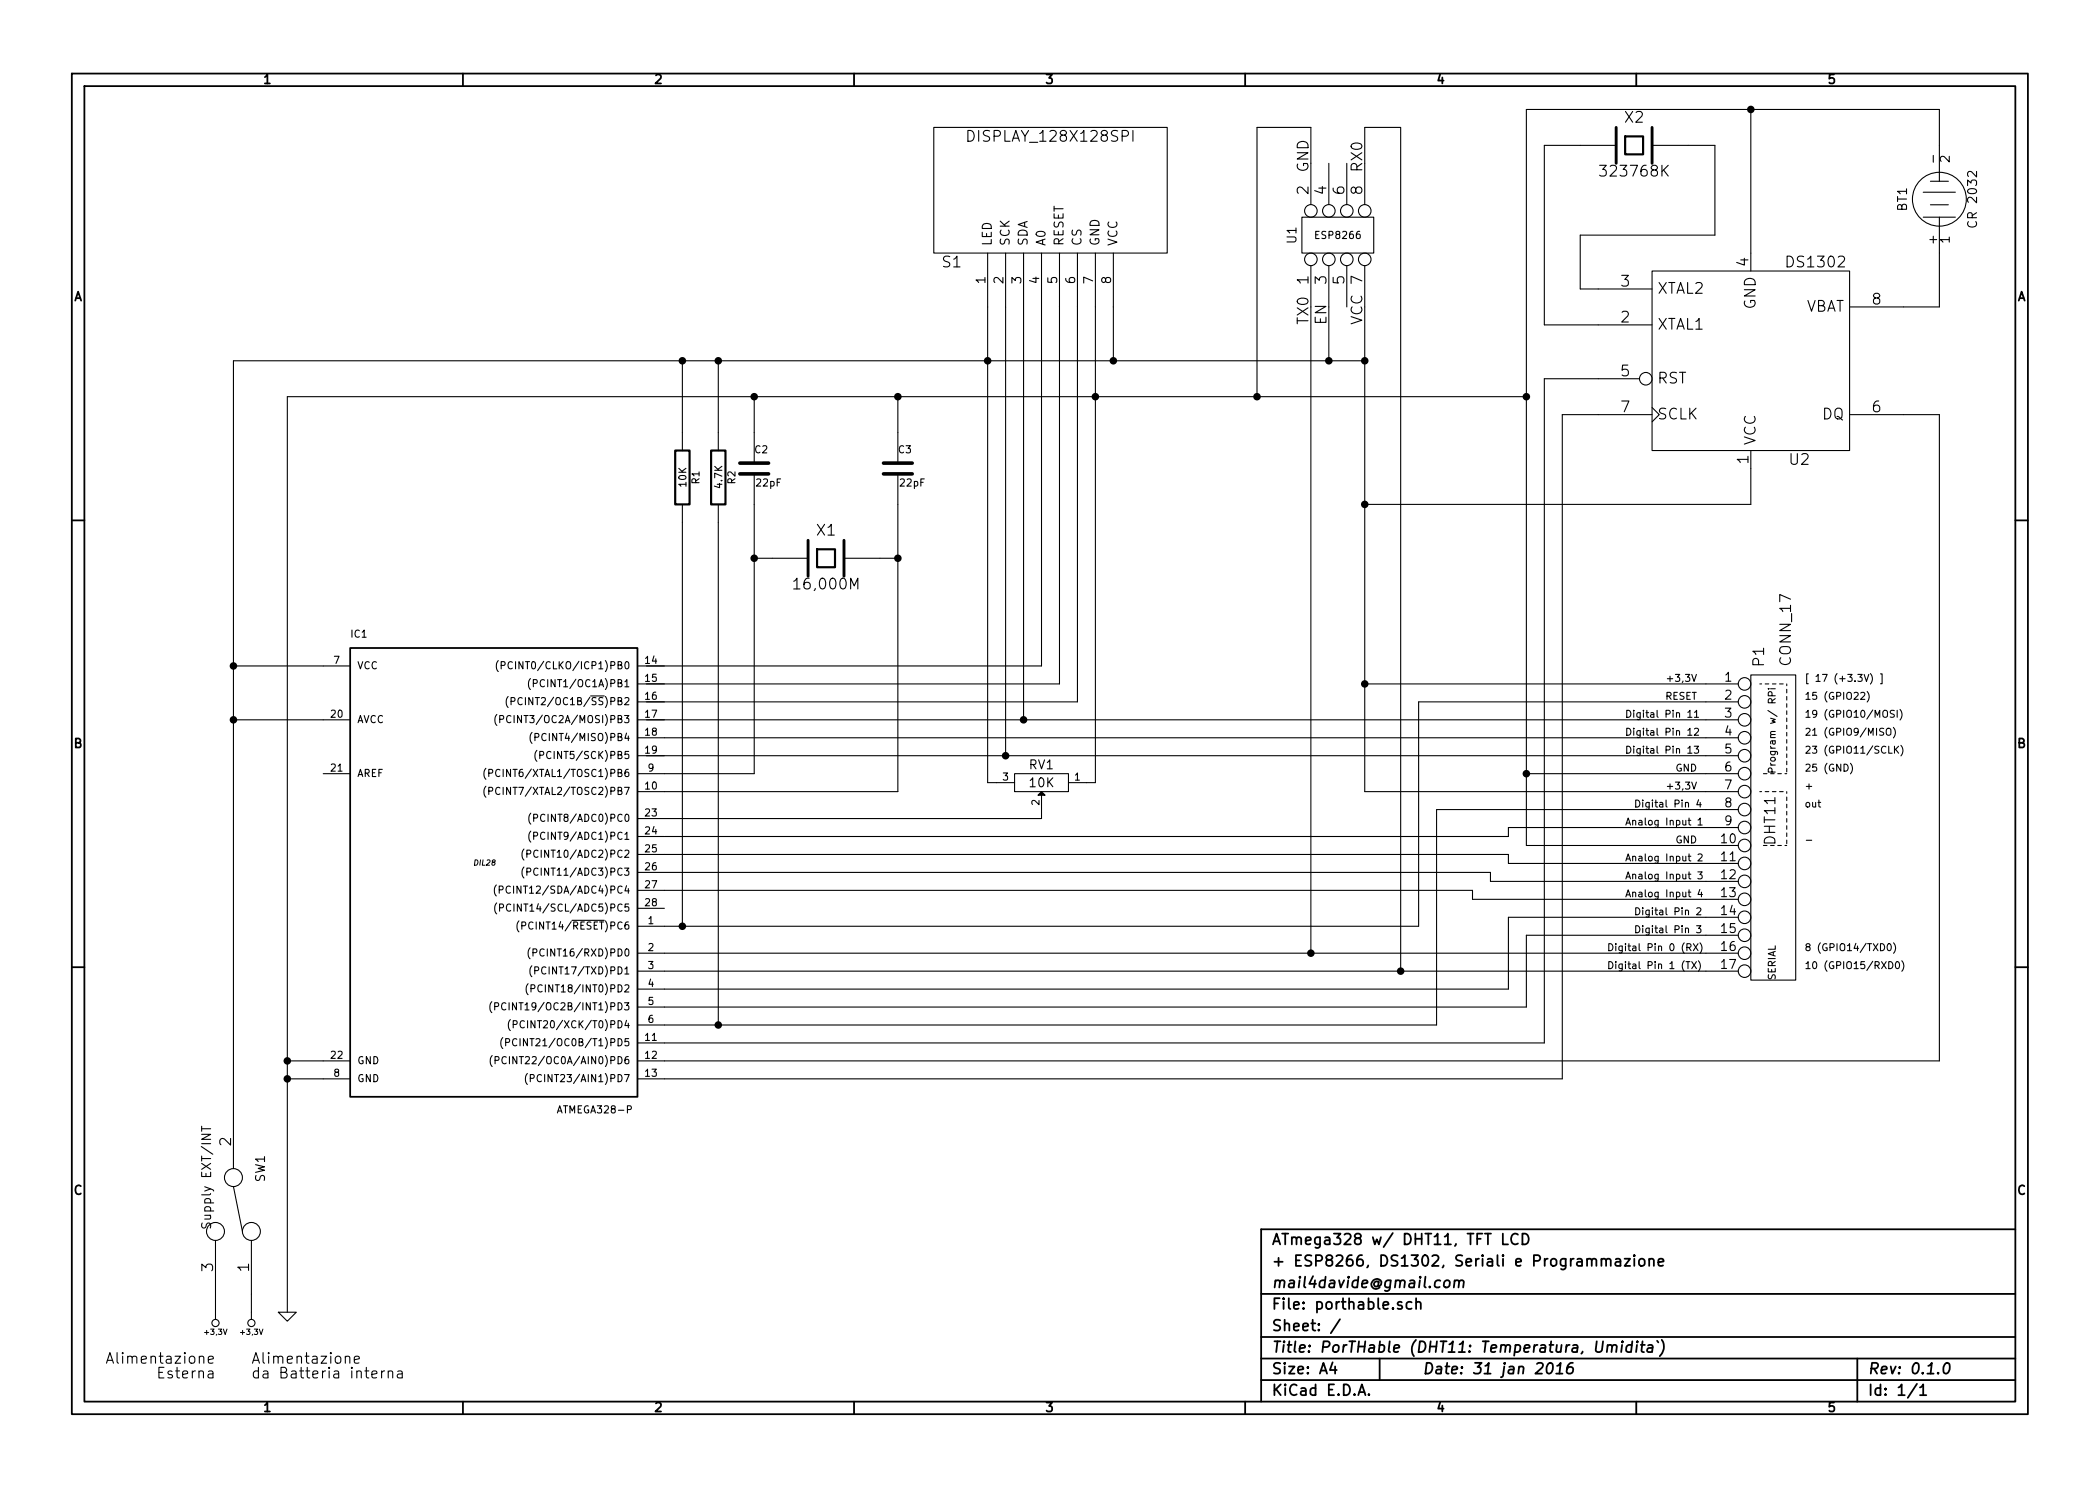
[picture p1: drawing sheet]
EESchema Schematic File Version 2
LIBS:power
LIBS:device
LIBS:transistors
LIBS:conn
LIBS:linear
LIBS:regul
LIBS:74xx
LIBS:cmos4000
LIBS:adc-dac
LIBS:memory
LIBS:xilinx
LIBS:special
LIBS:microcontrollers
LIBS:dsp
LIBS:microchip
LIBS:analog_switches
LIBS:motorola
LIBS:texas
LIBS:intel
LIBS:audio
LIBS:interface
LIBS:digital-audio
LIBS:philips
LIBS:display
LIBS:cypress
LIBS:siliconi
LIBS:opto
LIBS:atmel
LIBS:contrib
LIBS:valves
LIBS:arduino
LIBS:Conn-raspberry
LIBS:porthable-cache
EELAYER 27 0
EELAYER END
$Descr A4 11693 8268
encoding utf-8
Sheet 1 1
Title "PorTHable (DHT11: Temperatura, Umidita`)"
Date "31 jan 2016"
Rev "0.1.0"
Comp "mail4davide@gmail.com"
Comment1 "+ ESP8266, DS1302, Seriali e Programmazione"
Comment2 "ATmega328 w/ DHT11, TFT LCD"
Comment3 ""
Comment4 ""
$EndDescr
$Comp
L DISPLAY_128X128SPI S1
U 1 1
P 5500 1700
F 0 "S1" H 5300 1450 60  0000 C CNN
F 1 "DISPLAY_128X128SPI" H 5850 750 60  0000 C CNN
F 2 "~" H 6250 1100 60  0000 C CNN
F 3 "~" H 6250 1100 60  0000 C CNN
	1    5500 1700
	1    0    0    1   
$EndComp
$Comp
L CONN_4X2 U1
U 1 1
P 7450 1300
F 0 "U1" H 7450 1550 50  0000 C CNN
F 1 "ESP8266" V 7450 1300 40  0000 C CNN
F 2 "" H 7450 1300 60  0000 C CNN
F 3 "" H 7450 1300 60  0000 C CNN
	1    7450 1300
	0    -1   -1   0   
$EndComp
Text Notes 7300 1800 1    60   ~ 0
TX0
Text Notes 7600 950  1    60   ~ 0
RX0
Text Notes 7300 950  1    60   ~ 0
GND
Text Notes 7400 1800 1    60   ~ 0
EN
Text Notes 7600 1800 1    60   ~ 0
VCC
$Comp
L ATMEGA328-P IC1
U 1 1
P 2700 4800
F 0 "IC1" H 1950 6050 40  0000 L BNN
F 1 "ATMEGA328-P" H 3100 3400 40  0000 L BNN
F 2 "DIL28" H 2700 4800 30  0000 C CIN
F 3 "" H 2700 4800 60  0000 C CNN
	1    2700 4800
	1    0    0    -1  
$EndComp
Wire Wire Line
	1300 3700 1800 3700
Wire Wire Line
	1300 4000 1800 4000
Wire Wire Line
	1600 2200 1600 7300
Wire Wire Line
	1600 5900 1800 5900
Wire Wire Line
	1600 6000 1800 6000
Connection ~ 1600 5900
Wire Wire Line
	7600 900  7600 700 
Wire Wire Line
	7600 700  7800 700 
Wire Wire Line
	6000 1700 6000 3900
Wire Wire Line
	6000 3900 3600 3900
Wire Wire Line
	5900 1700 5900 3800
Wire Wire Line
	5900 3800 3600 3800
Wire Wire Line
	5800 1700 5800 3700
Wire Wire Line
	5800 3700 3600 3700
Wire Wire Line
	5700 1700 5700 4000
Wire Wire Line
	5600 1700 5600 4200
Wire Wire Line
	3700 5700 8000 5700
Wire Wire Line
	5500 1700 5500 4350
Wire Wire Line
	6200 2000 6200 1700
Connection ~ 5500 2000
Wire Wire Line
	7400 2000 7400 1700
Connection ~ 6200 2000
Wire Wire Line
	7600 1700 7600 4400
Connection ~ 7400 2000
Wire Wire Line
	1600 2200 8500 2200
Wire Wire Line
	6100 1700 6100 4350
Wire Wire Line
	7000 2200 7000 700 
Wire Wire Line
	7000 700  7300 700 
Wire Wire Line
	7300 700  7300 900 
Connection ~ 6100 2200
Connection ~ 7000 2200
$Comp
L +3,3V #PWR2
U 1 1
P 1400 7300
F 0 "#PWR2" H 1400 7260 30  0001 C CNN
F 1 "+3,3V" H 1400 7410 30  0000 C CNN
F 2 "" H 1400 7300 60  0000 C CNN
F 3 "" H 1400 7300 60  0000 C CNN
	1    1400 7300
	-1   0    0    1   
$EndComp
$Comp
L GND #PWR3
U 1 1
P 1600 7300
F 0 "#PWR3" H 1600 7300 30  0001 C CNN
F 1 "GND" H 1600 7230 30  0001 C CNN
F 2 "" H 1600 7300 60  0000 C CNN
F 3 "" H 1600 7300 60  0000 C CNN
	1    1600 7300
	1    0    0    -1  
$EndComp
Connection ~ 1600 6000
$Comp
L R R1
U 1 1
P 3800 2650
F 0 "R1" V 3880 2650 40  0000 C CNN
F 1 "10K" V 3807 2651 40  0000 C CNN
F 2 "~" V 3730 2650 30  0000 C CNN
F 3 "~" H 3800 2650 30  0000 C CNN
	1    3800 2650
	1    0    0    -1  
$EndComp
Wire Wire Line
	3800 2000 3800 2400
Connection ~ 3800 2000
Wire Wire Line
	3800 2900 3800 5150
Wire Wire Line
	3700 5150 7900 5150
$Comp
L C C2
U 1 1
P 4200 2600
F 0 "C2" H 4200 2700 40  0000 L CNN
F 1 "22pF" H 4206 2515 40  0000 L CNN
F 2 "~" H 4238 2450 30  0000 C CNN
F 3 "~" H 4200 2600 60  0000 C CNN
	1    4200 2600
	1    0    0    -1  
$EndComp
$Comp
L C C3
U 1 1
P 5000 2600
F 0 "C3" H 5000 2700 40  0000 L CNN
F 1 "22pF" H 5006 2515 40  0000 L CNN
F 2 "~" H 5038 2450 30  0000 C CNN
F 3 "~" H 5000 2600 60  0000 C CNN
	1    5000 2600
	1    0    0    -1  
$EndComp
$Comp
L CRYSTAL X1
U 1 1
P 4600 3100
F 0 "X1" H 4600 3250 60  0000 C CNN
F 1 "16,000M" H 4600 2950 60  0000 C CNN
F 2 "~" H 4600 3100 60  0000 C CNN
F 3 "~" H 4600 3100 60  0000 C CNN
	1    4600 3100
	1    0    0    -1  
$EndComp
Wire Wire Line
	4200 4300 3700 4300
Wire Wire Line
	4200 2800 4200 4300
Wire Wire Line
	5000 2800 5000 4400
Wire Wire Line
	4200 2400 4200 2200
Connection ~ 4200 2200
Wire Wire Line
	5000 2200 5000 2400
Connection ~ 5000 2200
Wire Wire Line
	5000 4400 3700 4400
$Comp
L R R2
U 1 1
P 4000 2650
F 0 "R2" V 4080 2650 40  0000 C CNN
F 1 "4.7K" V 4007 2651 40  0000 C CNN
F 2 "~" V 3930 2650 30  0000 C CNN
F 3 "~" H 4000 2650 30  0000 C CNN
	1    4000 2650
	1    0    0    -1  
$EndComp
Wire Wire Line
	3700 5400 9500 5400
Wire Wire Line
	3700 5300 9500 5300
Wire Wire Line
	4200 3100 4300 3100
Connection ~ 4200 3100
Wire Wire Line
	4900 3100 5000 3100
Connection ~ 5000 3100
Wire Wire Line
	3600 4000 9500 4000
Wire Wire Line
	3600 4200 9500 4200
Connection ~ 5700 4000
Wire Wire Line
	3700 4100 9500 4100
Connection ~ 5600 4200
Connection ~ 3800 5150
Text Notes 10050 3900 0    39   ~ 0
15 (GPIO22)
Text Notes 10050 4000 0    39   ~ 0
19 (GPIO10/MOSI)
Text Notes 10050 4100 0    39   ~ 0
21 (GPIO9/MISO)
Text Notes 10050 4200 0    39   ~ 0
23 (GPIO11/SCLK)
Text Notes 10050 4300 0    39   ~ 0
25 (GND)
$Comp
L SWITCH_INV SW1
U 1 1
P 1300 6700
F 0 "SW1" H 1100 6850 50  0000 C CNN
F 1 "Supply EXT/INT" H 1150 6550 50  0000 C CNN
F 2 "~" H 1300 6700 60  0000 C CNN
F 3 "~" H 1300 6700 60  0000 C CNN
	1    1300 6700
	0    1    1    0   
$EndComp
Wire Wire Line
	1400 7200 1400 7300
$Comp
L +3,3V #PWR1
U 1 1
P 1200 7300
F 0 "#PWR1" H 1200 7260 30  0001 C CNN
F 1 "+3,3V" H 1200 7410 30  0000 C CNN
F 2 "" H 1200 7300 60  0000 C CNN
F 3 "" H 1200 7300 60  0000 C CNN
	1    1200 7300
	-1   0    0    1   
$EndComp
Wire Wire Line
	1200 7300 1200 7200
Wire Wire Line
	1300 2000 1300 6200
Connection ~ 1300 4000
Connection ~ 1300 3700
Text Notes 1400 7600 0    59   ~ 0
Alimentazione\nda Batteria interna
Text Notes 1200 7600 2    59   ~ 0
Alimentazione\nEsterna
Wire Wire Line
	7900 3900 9500 3900
Wire Wire Line
	7900 5150 7900 3900
Text Notes 10050 3800 0    39   ~ 0
[ 17 (+3.3V) ]
$Comp
L DS1302 U2
U 1 1
P 9750 2000
F 0 "U2" H 10020 2550 60  0000 C CNN
F 1 "DS1302" H 10110 1450 60  0000 C CNN
F 2 "" H 9750 2000 60  0000 C CNN
F 3 "" H 9750 2000 60  0000 C CNN
	1    9750 2000
	1    0    0    1   
$EndComp
$Comp
L CRYSTAL X2
U 1 1
P 9100 800
F 0 "X2" H 9100 950 60  0000 C CNN
F 1 "323768K" H 9100 650 60  0000 C CNN
F 2 "~" H 9100 800 60  0000 C CNN
F 3 "~" H 9100 800 60  0000 C CNN
	1    9100 800 
	1    0    0    -1  
$EndComp
Wire Wire Line
	7300 1700 7300 5300
Wire Wire Line
	8600 2100 8600 5800
Wire Wire Line
	8600 5800 3700 5800
Wire Wire Line
	3700 6000 8700 6000
Wire Wire Line
	10800 5900 3700 5900
Wire Wire Line
	10800 2300 10800 5900
Wire Wire Line
	8900 2100 8600 2100
Wire Wire Line
	8900 2300 8700 2300
Wire Wire Line
	8700 2300 8700 6000
Wire Wire Line
	10600 2300 10800 2300
Wire Wire Line
	7600 2800 9750 2800
Wire Wire Line
	9750 2800 9750 2600
Wire Wire Line
	9750 1400 9750 600 
Wire Wire Line
	8500 600  10800 600 
Wire Wire Line
	8500 600  8500 4700
$Comp
L BATTERY BT1
U 1 1
P 10800 1100
F 0 "BT1" H 10800 1300 50  0000 C CNN
F 1 "CR 2032" H 10800 910 50  0000 C CNN
F 2 "~" H 10800 1100 60  0000 C CNN
F 3 "~" H 10800 1100 60  0000 C CNN
	1    10800 1100
	0    -1   -1   0   
$EndComp
Wire Wire Line
	10800 600  10800 800 
Connection ~ 9750 600 
Wire Wire Line
	10800 1400 10800 1700
Wire Wire Line
	10800 1700 10600 1700
Wire Wire Line
	9400 800  9550 800 
Wire Wire Line
	9550 800  9550 1300
Wire Wire Line
	9550 1300 8800 1300
Wire Wire Line
	8900 1600 8800 1600
Wire Wire Line
	8800 1600 8800 1300
Wire Wire Line
	8800 800  8600 800 
Wire Wire Line
	8600 800  8600 1800
Wire Wire Line
	8600 1800 8900 1800
$Comp
L POT RV1
U 1 1
P 5800 4350
F 0 "RV1" H 5800 4250 50  0000 C CNN
F 1 "10K" H 5800 4350 50  0000 C CNN
F 2 "~" H 5800 4350 60  0000 C CNN
F 3 "~" H 5800 4350 60  0000 C CNN
	1    5800 4350
	-1   0    0    1   
$EndComp
Wire Wire Line
	4000 2000 4000 2400
Connection ~ 4000 2000
Wire Wire Line
	4000 2900 4000 5700
Connection ~ 4000 5700
Connection ~ 7300 5300
Wire Wire Line
	7800 700  7800 5400
Connection ~ 7800 5400
$Comp
L CONN_17 P1
U 1 1
P 9850 4600
F 0 "P1" V 9800 5550 60  0000 C CNN
F 1 "CONN_17" V 9950 5700 60  0000 C CNN
F 2 "" H 9850 4600 60  0000 C CNN
F 3 "" H 9850 4600 60  0000 C CNN
	1    9850 4600
	1    0    0    -1  
$EndComp
Text Notes 9900 5450 1    39   ~ 0
SERIAL
Text Notes 9900 4300 1    39   ~ 0
Program w/ RPi
Wire Wire Line
	8500 4300 9500 4300
Connection ~ 8500 2200
Wire Wire Line
	7600 3800 9500 3800
Wire Notes Line
	9800 3800 9950 3800
Wire Notes Line
	9950 3800 9950 4300
Wire Notes Line
	9950 4300 9800 4300
Wire Wire Line
	7600 4400 9500 4400
Wire Wire Line
	8500 4700 9500 4700
Connection ~ 8500 4300
Wire Wire Line
	8000 4500 9500 4500
Wire Wire Line
	8000 5700 8000 4500
Wire Wire Line
	1300 2000 7600 2000
Connection ~ 7600 2000
Connection ~ 7600 3800
Connection ~ 7600 2800
Wire Notes Line
	9800 4400 9950 4400
Wire Notes Line
	9950 4400 9950 4700
Wire Notes Line
	9950 4700 9800 4700
Text Notes 9900 4700 1    59   ~ 0
DHT11
Text Notes 10050 4400 0    39   ~ 0
+
Text Notes 10050 4500 0    39   ~ 0
out
Text Notes 10050 4700 0    39   ~ 0
-
Wire Wire Line
	3700 5600 8500 5600
Wire Wire Line
	8500 5600 8500 5200
Wire Wire Line
	8500 5200 9500 5200
Wire Wire Line
	3700 5500 8400 5500
Wire Wire Line
	8400 5500 8400 5100
Wire Wire Line
	8400 5100 9500 5100
Wire Wire Line
	8400 4800 9500 4800
Wire Wire Line
	8300 4900 9500 4900
Wire Wire Line
	8200 5000 9500 5000
Wire Wire Line
	8200 5000 8200 4950
Wire Wire Line
	8200 4950 3700 4950
Wire Wire Line
	3700 4850 8300 4850
Wire Wire Line
	8300 4850 8300 4900
Wire Wire Line
	3700 4750 8400 4750
Wire Wire Line
	8400 4750 8400 4800
Wire Wire Line
	3700 4650 8400 4650
Wire Wire Line
	8400 4650 8400 4600
Wire Wire Line
	8400 4600 9500 4600
Wire Wire Line
	6100 4350 6050 4350
Wire Wire Line
	5500 4350 5550 4350
Wire Wire Line
	3700 4550 5800 4550
Wire Wire Line
	5800 4550 5800 4500
Text Notes 9050 4600 0    39   ~ 0
Analog Input 1
Text Notes 9050 4800 0    39   ~ 0
Analog Input 2
Text Notes 9050 4900 0    39   ~ 0
Analog Input 3
Text Notes 9050 5000 0    39   ~ 0
Analog Input 4
Text Notes 9100 5100 0    39   ~ 0
Digital Pin 2
Text Notes 9100 5200 0    39   ~ 0
Digital Pin 3
Text Notes 8950 5400 0    39   ~ 0
Digital Pin 1 (TX)
Text Notes 8950 5300 0    39   ~ 0
Digital Pin 0 (RX)
Text Notes 9450 3900 2    39   ~ 0
RESET
Text Notes 9050 4000 0    39   ~ 0
Digital Pin 11
Text Notes 9050 4100 0    39   ~ 0
Digital Pin 12
Text Notes 9050 4200 0    39   ~ 0
Digital Pin 13
Text Notes 10050 5300 0    39   ~ 0
8 (GPIO14/TXD0)
Text Notes 10050 5400 0    39   ~ 0
10 (GPIO15/RXD0)
Text Notes 9450 3800 2    39   ~ 0
+3,3V
Text Notes 9450 4300 2    39   ~ 0
GND
Text Notes 9450 4400 2    39   ~ 0
+3,3V
Text Notes 9450 4700 2    39   ~ 0
GND
Text Notes 9100 4500 0    39   ~ 0
Digital Pin 4
$EndSCHEMATC
